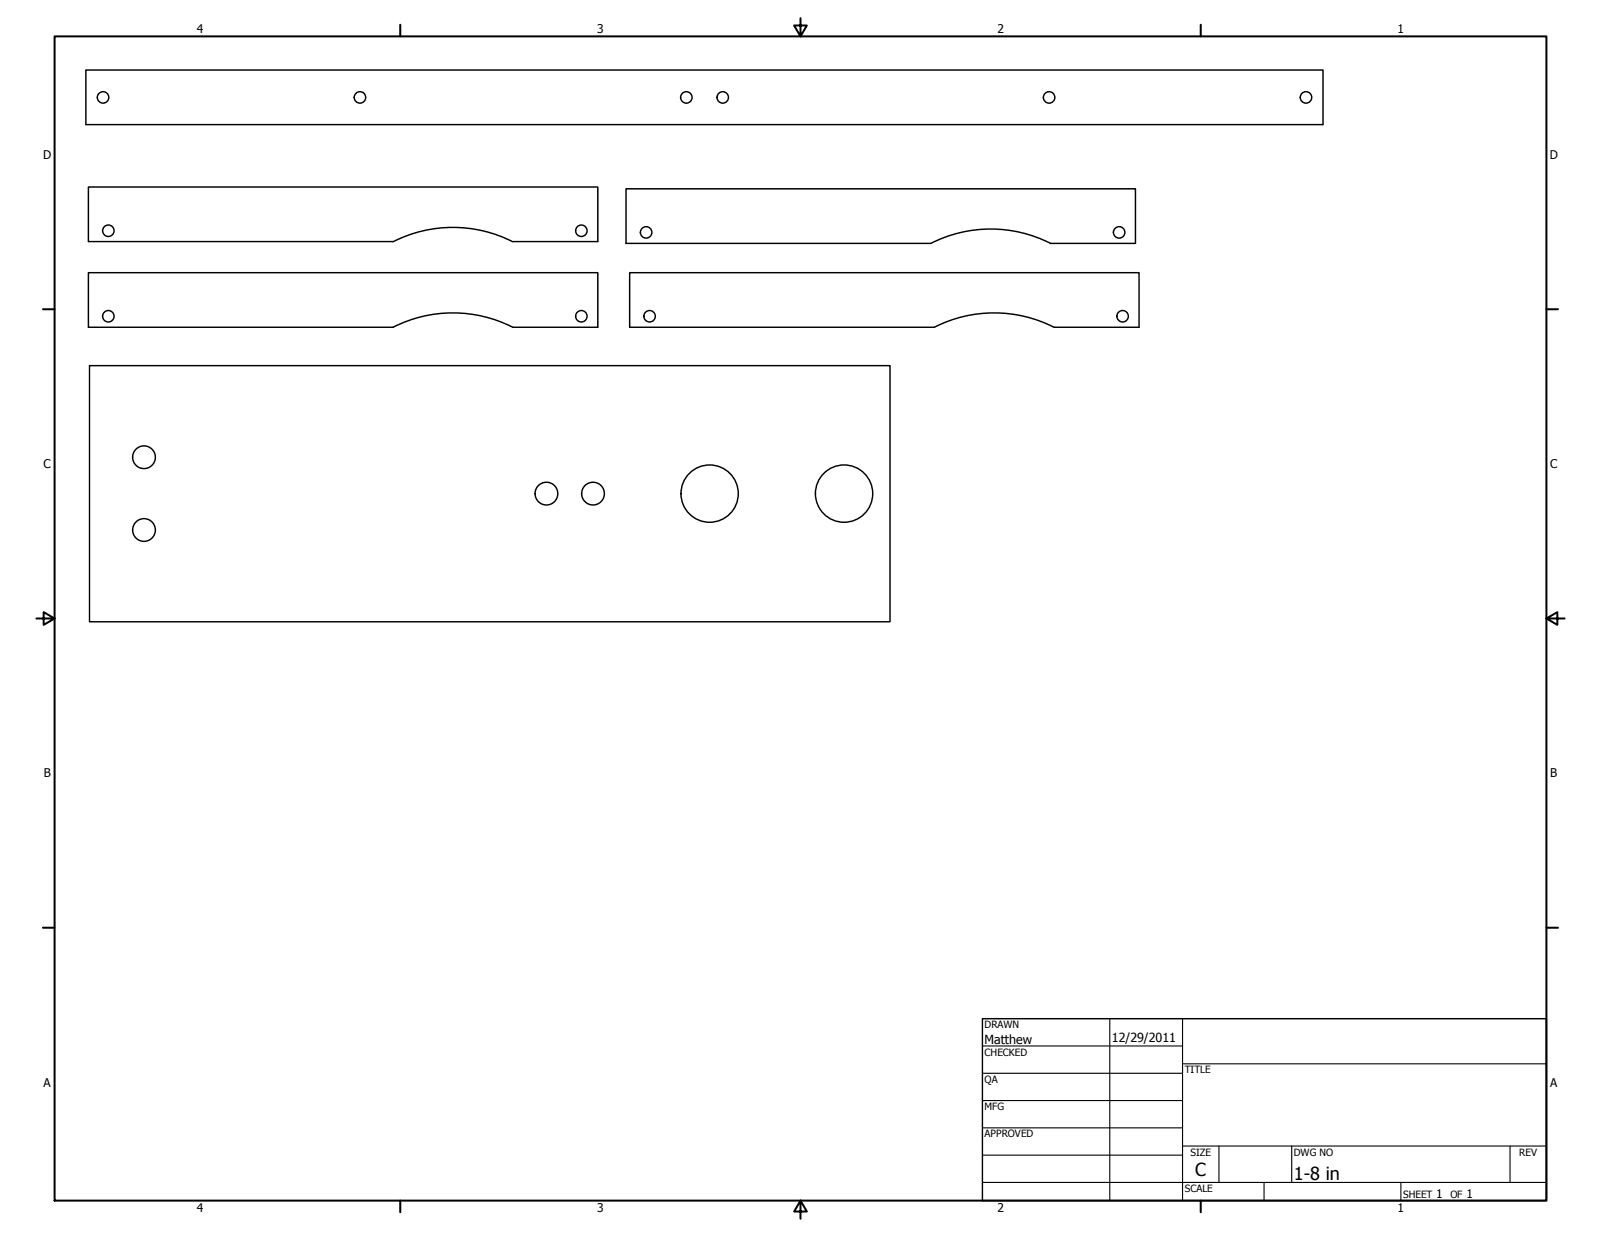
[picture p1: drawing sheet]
<svg xmlns="http://www.w3.org/2000/svg" width="559mm" height="432mm" viewBox="0 0 559 432" stroke-linecap="round" stroke-linejoin="round" font-family="sans-serif">
<!-- layer: Visible (ANSI) -->
<g fill="none" stroke="#000" stroke-width=".51">
<path d="M30 24.4h431.8v19.1h-431.8zM137.2 84.4a46 46 0 0 1 41.8 0M137.2 84.3h-106.3v-19h177.8v19h-29.7M324.9 85h-106.4v-19.1h177.8v19.1h-29.6M324.9 85a46 46 0 0 1 41.8 0M137.2 114.2a46 46 0 0 1 41.8 0h29.7v-19h-177.8v19h106.3M326.1 114.2a46 46 0 0 1 41.8 0h29.7v-19h-177.8v19h106.3M31.2 127.6h279.4v89.4h-279.4z"/>
<circle cx="36" cy="34" r="2"/>
<circle cx="125.6" cy="34" r="2"/>
<circle cx="239.6" cy="34" r="2"/>
<circle cx="252.3" cy="34" r="2"/>
<circle cx="366.2" cy="34" r="2"/>
<circle cx="455.8" cy="34" r="2"/>
<circle cx="37.8" cy="80.5" r="2"/>
<circle cx="202.9" cy="80.5" r="2"/>
<circle cx="225.5" cy="81.1" r="2"/>
<circle cx="390.6" cy="81.1" r="2"/>
<circle cx="37.8" cy="110.4" r="2"/>
<circle cx="202.9" cy="110.4" r="2"/>
<circle cx="226.7" cy="110.4" r="2"/>
<circle cx="391.8" cy="110.4" r="2"/>
<circle cx="50.3" cy="159.6" r="4"/>
<circle cx="190.7" cy="172.3" r="4"/>
<circle cx="207" cy="172.3" r="4"/>
<circle cx="247.7" cy="172.3" r="10"/>
<circle cx="294.6" cy="172.3" r="10"/>
<circle cx="50.3" cy="185" r="4"/>
</g>
<!-- layer: Border (ANSI) -->
<g fill="none" stroke="#000" stroke-width=".7">
<path d="M19 12.7h520.8v406.4h-520.8zM139.7 8.6v4.1M279.4 6.3v6.4l-2.2-3.8h4.4l-2.2 3.8M419.1 8.6v4.1M15 107.9h4M539.8 107.9h4M12.7 215.9h6.3l-3.8-2.2v4.4l3.8-2.2M539.8 215.9l3.8 2.2v-4.4l-3.8 2.2h6.3M15 323.8h4M539.8 323.8h4M139.7 419.1v4.1M279.4 419.1l2.2 3.8h-4.4l2.2-3.8v6.3"/>
<path d="M419.1 419.1v4.1"/>
</g>
<!-- layer: Title (ANSI) -->
<g fill="none" stroke="#000" stroke-width=".38">
<path d="M387.3 355.6v63.5M412.7 355.6v63.5M342.9 365.1h69.8M342.9 374.6h69.8M412.7 371.3h127.1M342.9 384.2h69.8M342.9 393.7h69.8M342.9 412.7h196.9M342.9 403.2h69.8M412.7 400h127.1M425.4 400v12.7M441.2 412.7v6.4"/>
<path d="M450.8 400v12.7M488.9 412.7v6.4M527 400v12.7"/>
</g>
<path d="M342.9 355.6h196.9v63.5h-196.9z" fill="none" stroke="#000" stroke-width=".51"/>
<g font-size="6.3">
<text x="417.2" y="410.6">C</text>
<text x="451.6" y="411.9">1-8 in</text>
</g>
<g font-size="4.4">
<text x="343.7" y="364.3">Matthew</text>
<text x="388.1" y="363.7">12/29/2011</text>
</g>
<g font-size="4.2">
<text x="68.7" y="11.7">4</text>
<text x="208.4" y="11.7">3</text>
<text x="348.1" y="11.7">2</text>
<text x="487.8" y="11.7">1</text>
<text x="15.1" y="55.5">D</text>
<text x="540.9" y="55.5">D</text>
<text x="15.2" y="163.4">C</text>
<text x="541" y="163.4">C</text>
<text x="15.3" y="271.4">B</text>
<text x="541.1" y="271.4">B</text>
<text x="15.2" y="379.3">A</text>
<text x="541" y="379.3">A</text>
<text x="501.3" y="418.3">1</text>
<text x="511.8" y="418.3">1</text>
<text x="68.7" y="423.2">4</text>
<text x="208.4" y="423.2">3</text>
<text x="348.1" y="423.2">2</text>
<text x="487.8" y="423.2">1</text>
</g>
<g font-size="3.5">
<text x="343.7" y="358.9">DRAWN</text>
<text x="343.7" y="368.5">CHECKED</text>
<text x="413.5" y="374.6">TITLE</text>
<text x="343.7" y="378">QA</text>
<text x="343.7" y="387.5">MFG</text>
<text x="343.7" y="397.1">APPROVED</text>
<text x="415.5" y="403.4">SIZE</text>
<text x="451.6" y="403.4">DWG NO</text>
<text x="530.3" y="403.4">REV</text>
<text x="413.5" y="416.1">SCALE</text>
<text x="489.7" y="418.3">SHEET</text>
<text x="506.2" y="418.3">OF</text>
</g>
</svg>
